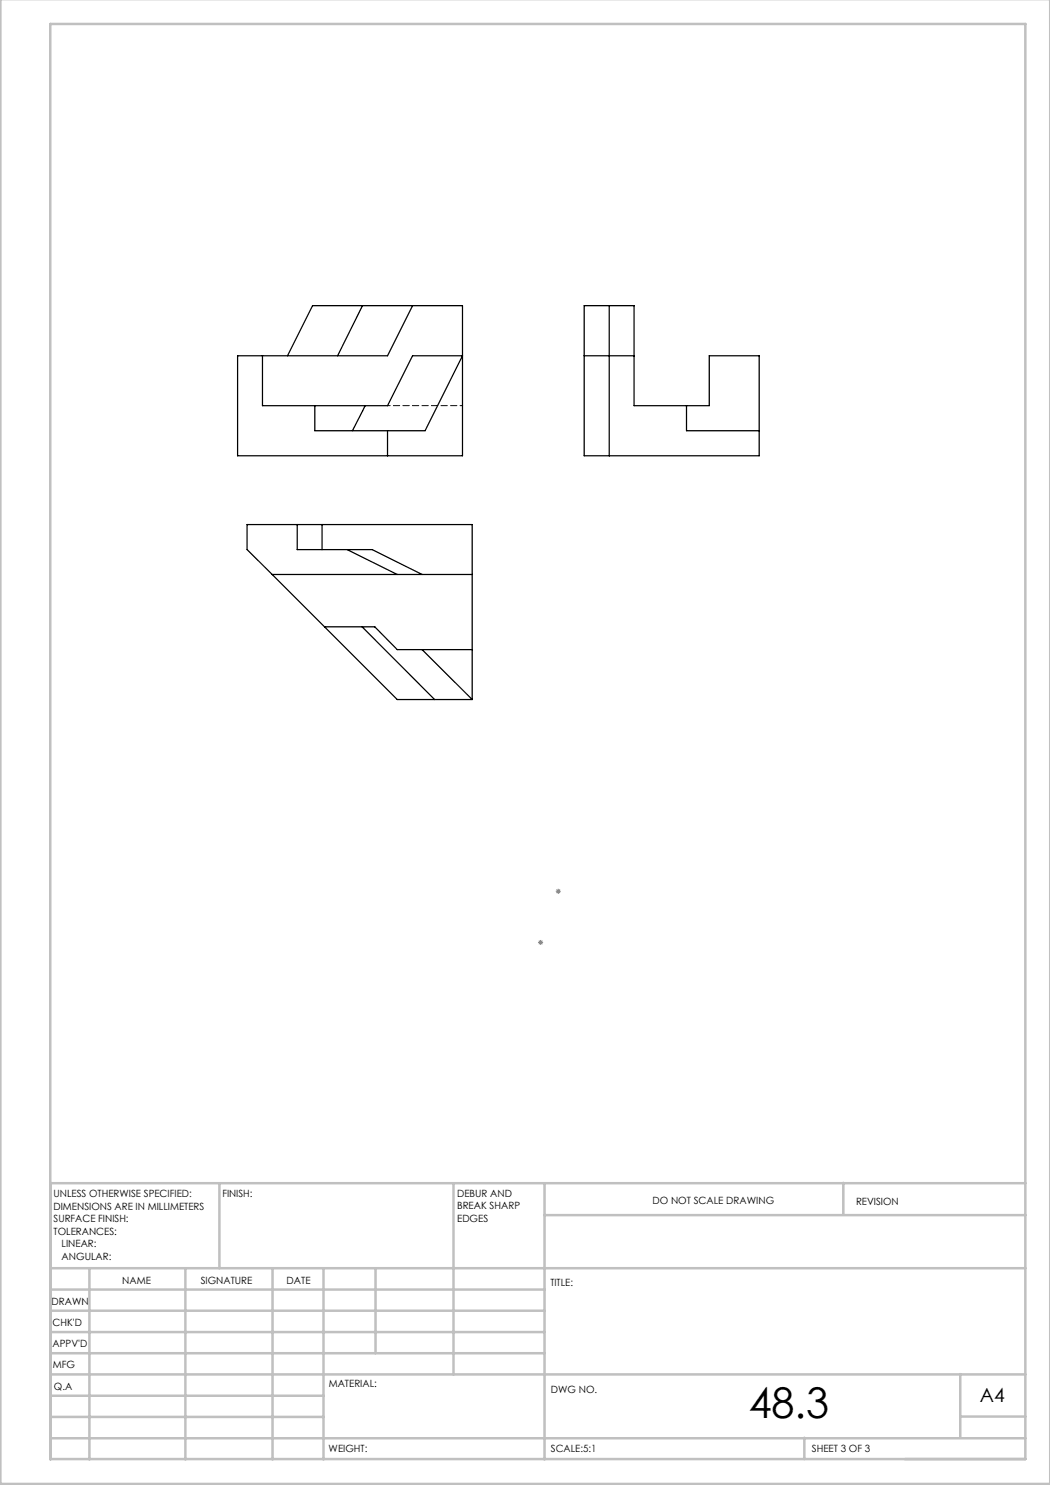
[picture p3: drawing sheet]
<svg xmlns="http://www.w3.org/2000/svg" width="210mm" height="297mm" viewBox="0 0 210 297" stroke-linecap="round" stroke-linejoin="round" font-family="sans-serif">
<path d="M111.2 178.3h.9M111.3 177.9l.7 .7M111.7 177.8v1M112 177.9l-.7 .7M107.6 188.5h1M107.8 188.1l.7 .7M108.1 188v1M108.5 188.1l-.7 .7" fill="none" stroke="#808080" stroke-width=".2"/>
<g fill="none" stroke="#c0c0c0" stroke-width=".5">
<path d="M.1 -.1v296.9h209.9v-296.9M10.1 4.8h195v287h-195zM43.9 236.6v17M90.7 236.6v38.3M108.9 236.6v55.3M168.7 236.6v6.3M205.1 236.6h-195v55.3M10.1 253.6h195M10.1 257.9h98.8M17.9 253.6v38.3M37.1 253.6v38.3M54.5 253.6v38.3"/>
<path d="M64.7 253.6v38.3M75.1 253.6v17M108.9 243h96.2M10.1 270.6h98.8M10.1 266.4h98.8M10.1 262.1h98.8M10.1 279.1h54.6M10.1 274.9h195M192.1 274.8v12.7M10.1 287.7h195M10.1 283.4h54.6M160.9 287.5v4.3"/>
<path d="M192.1 283.3h13"/>
</g>
<g fill="none" stroke="#000" stroke-width=".25">
<path d="M52.5 71.2v9.9h25l5-9.9h10l-7.5 14.9h-22v-5M72.5 61.1l-5 10.1M82.5 61.1l-5 10.1h-30v20h45v-30.1h-30l-5 10.1M116.8 61.1h10v20h15.1v-9.9h9.9v20h-35zM116.8 71.2h10M121.8 61.1v30.1M73 81.1l-2.5 5M77.5 86.1v5.1M137.3 81.1v5h14.5M54.4 114.9l-5-5v-5h45v35M54.4 114.9h40M54.4 114.9l25 25h15"/>
<path d="M59.4 104.9v5h15l10 5M64.4 104.9v5M69.4 109.9l10 5M64.9 125.4h10.1l4.4 4.5h15M72.4 125.4l14.5 14.5M84.4 129.9l10 10"/>
</g>
<path d="M92.5 81.1h-15" fill="none" stroke="#000" stroke-width=".2" stroke-dasharray="1.3 .6" stroke-dashoffset=".8"/>
<text font-size="8.5" x="149.7" y="283.5">48.3</text>
<text font-size="3.9" x="196" y="280.4">A4</text>
<g font-size="2">
<text x="10.7" y="239.5">UNLESS OTHERWISE SPECIFIED:</text>
<text x="44.5" y="239.5">FINISH:</text>
<text x="91.4" y="239.4">DEBUR AND</text>
<text x="10.7" y="242">DIMENSIONS ARE IN MILLIMETERS</text>
<text x="10.7" y="244.5">SURFACE FINISH:</text>
<text x="91.4" y="241.9">BREAK SHARP</text>
<text x="91.4" y="244.4">EDGES</text>
<text x="130.5" y="240.8">DO NOT SCALE DRAWING</text>
<text x="171.2" y="241">REVISION</text>
<text x="10.7" y="247">TOLERANCES:</text>
<text x="12.3" y="249.5">LINEAR:</text>
<text x="12.3" y="252">ANGULAR:</text>
<text x="24.4" y="256.9">NAME</text>
<text x="40.1" y="256.8">SIGNATURE</text>
<text x="57.3" y="256.8">DATE</text>
<text x="110.1" y="257.1">TITLE:</text>
<text x="10.3" y="260.9">DRAWN</text>
<text x="10.5" y="269.3">APPV'D</text>
<text x="10.5" y="265.2">CHK'D</text>
<text x="10.6" y="273.6">MFG</text>
<text x="10.8" y="278">Q.A</text>
<text x="65.8" y="277.4">MATERIAL:</text>
<text x="110.2" y="278.5">DWG NO.</text>
<text x="65.7" y="290.4">WEIGHT:</text>
<text x="110.2" y="290.5">SCALE:5:1</text>
<text x="162.4" y="290.4">SHEET 3 OF 3</text>
</g>
</svg>
